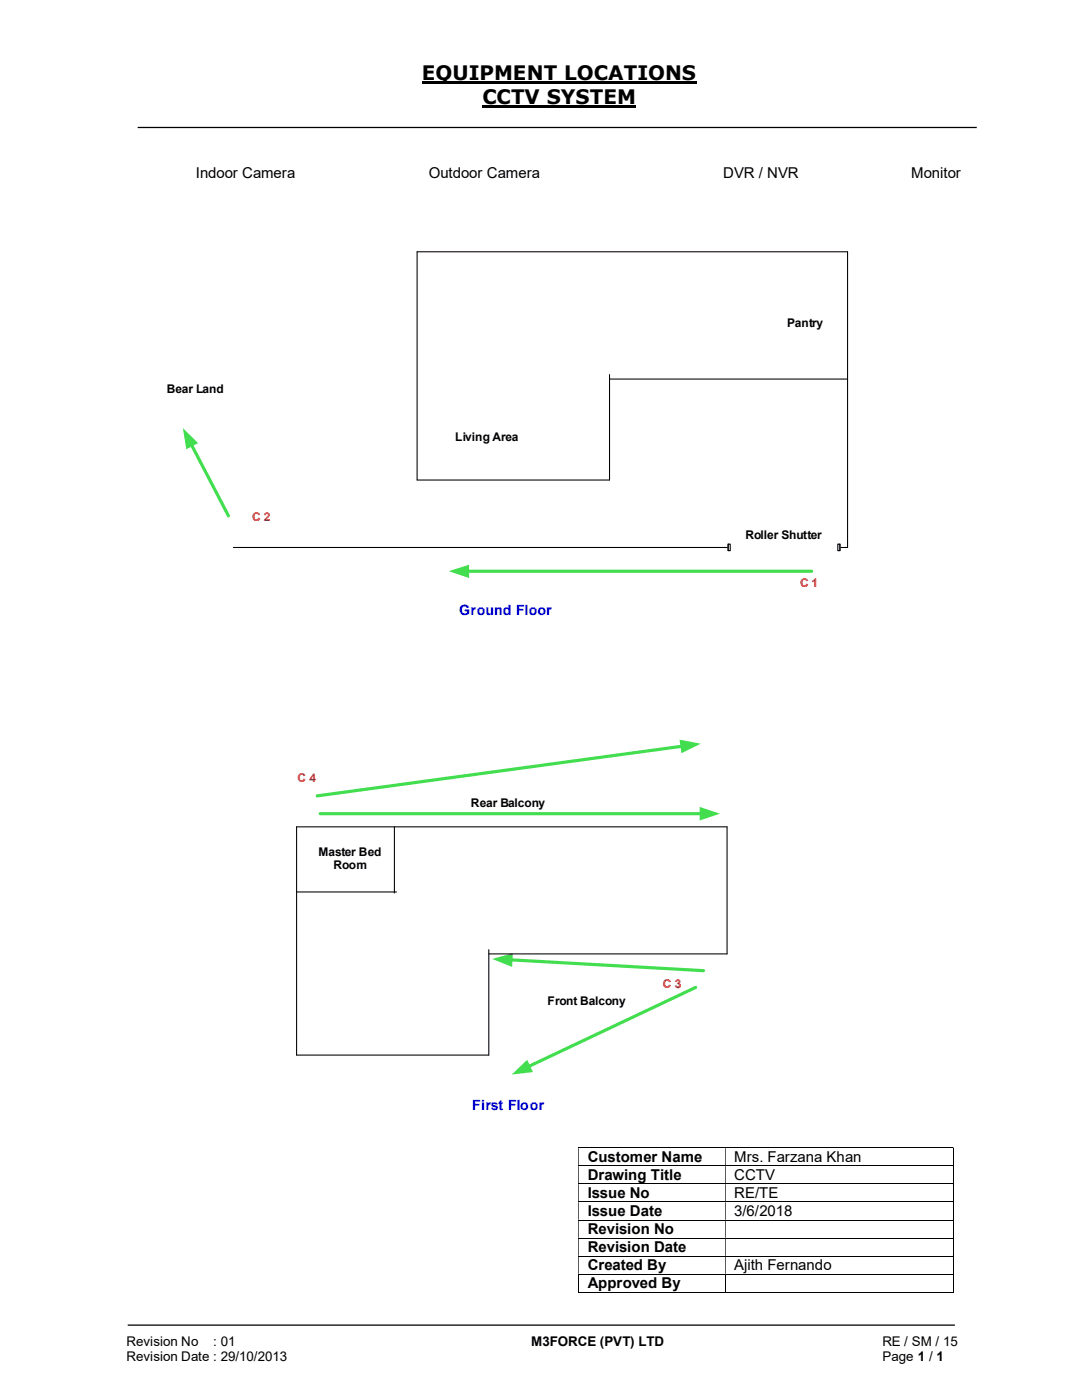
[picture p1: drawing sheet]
<svg xmlns="http://www.w3.org/2000/svg" width="216mm" height="279mm" viewBox="0 0 216 279" stroke-linecap="round" stroke-linejoin="round" font-family="sans-serif">
<path d="M84.2 16.4h54.8M96.3 21.3h30.7" fill="none" stroke="#000" stroke-width=".42"/>
<path d="M27.5 25.4h167.4M25.5 264.5h165" fill="none" stroke="#000" stroke-width=".25"/>
<path d="M169.1 50.2h-85.9v45.6h38.4" fill="none" stroke="#000" stroke-width=".21"/>
<path d="M93.3 114h68.7" fill="none" stroke="#43de4f" stroke-width=".64"/>
<path d="M89.5 114l4.1-1.3v2.7z" fill="#43de4f"/>
<path d="M38.2 88.7l7.4 14.3" fill="none" stroke="#43de4f" stroke-width=".64"/>
<path d="M36.5 85.4l3 3-2.3 1.3z" fill="#43de4f"/>
<path d="M169.1 50.2v59.1h-122.5M121.6 75.6h47.5M121.6 74.8v21" fill="none" stroke="#000" stroke-width=".21"/>
<path d="M145.3 108.5h22.3v1.4h-22.3z" fill="#fff"/>
<path d="M145.3 108.5h22.3v1.4h-22.3z" fill="none" stroke="#fff" stroke-width=".21"/>
<path d="M167.2 108.6v1.3h.4v-1.3zM145.3 108.6h.4v1.3h-.4z" fill-rule="evenodd" fill="#fff"/>
<path d="M145.3 108.6h.4v1.3h-.4zM145.3 108.6v1.3M167.2 108.6h.4v1.3h-.4zM167.6 108.6v1.3M145.1 165h-85.9v45.6h38.3" fill="none" stroke="#000" stroke-width=".21"/>
<path d="M101.9 191.6l38.5 2.1" fill="none" stroke="#43de4f" stroke-width=".64"/>
<path d="M98.2 191.4l4.1-1.2-.1 2.8z" fill="#43de4f"/>
<path d="M138.8 197.1l-33.3 15.8" fill="none" stroke="#43de4f" stroke-width=".64"/>
<path d="M102.1 214.5l3.1-3 1.1 2.5z" fill="#43de4f"/>
<path d="M59.2 178h19.9M78.7 165v13.2M145.1 165v25.4h-47.6M97.5 189.5v21.1" fill="none" stroke="#000" stroke-width=".21"/>
<path d="M63.9 162.4h76.1" fill="none" stroke="#43de4f" stroke-width=".64"/>
<path d="M139.6 161l4.1 1.4-4.1 1.3z" fill="#43de4f"/>
<path d="M136.1 148.9l-72.8 9.9" fill="none" stroke="#43de4f" stroke-width=".64"/>
<path d="M135.6 147.6l4.2 .8-3.8 1.9z" fill="#43de4f"/>
<g fill="none" stroke="#000" stroke-width=".2">
<path d="M115.4 229.1h74.7M115.4 232.7h74.7M115.4 236.3h74.7M115.4 239.9h74.7M190.2 229.2v3.4M190.2 232.7v3.5M190.2 236.3v3.5M190.2 239.9v3.5M115.4 243.5h74.7M115.4 247.1h74.7M115.4 250.7h74.7M115.4 254.3h74.7"/>
<path d="M115.4 257.9h29.3M115.5 254.4v3.6M144.8 254.4v3.6M144.8 257.9h45.3M190.2 243.6v3.4M190.2 247.1v3.5M190.2 250.8v3.4M190.2 254.4v3.6"/>
</g>
<g fill="#000">
<path d="M190.1 229h.2v.2h-.2zM115.4 229.2h.1v3.4h-.1zM144.7 229.2h.1v3.4h-.1z" fill-rule="evenodd"/>
<path d="M190.1 232.6h.2v.1h-.2zM115.4 232.7h.1v3.5h-.1zM144.7 232.7h.1v3.5h-.1z" fill-rule="evenodd"/>
<path d="M190.1 236.2h.2v.1h-.2zM115.4 236.3h.1v3.5h-.1zM144.7 236.3h.1v3.5h-.1z" fill-rule="evenodd"/>
<path d="M190.1 239.8h.2v.1h-.2zM115.4 239.9h.1v3.5h-.1zM144.7 239.9h.1v3.5h-.1z" fill-rule="evenodd"/>
<path d="M190.1 243.4h.2v.2h-.2zM115.4 243.6h.1v3.4h-.1zM144.7 243.6h.1v3.4h-.1z" fill-rule="evenodd"/>
<path d="M190.1 247h.2v.1h-.2zM115.4 247.1h.1v3.5h-.1zM144.7 247.1h.1v3.5h-.1z" fill-rule="evenodd"/>
<path d="M190.1 250.6h.2v.2h-.2zM115.4 250.8h.1v3.4h-.1zM144.7 250.8h.1v3.4h-.1z" fill-rule="evenodd"/>
</g>
<path d="M190.1 254.2h.2v.2h-.2zM190.1 257.9h.2v.1h-.2z" fill="#000"/>
<g font-size="4">
<text x="84.2" y="16">EQUIPMENT LOCATIONS</text>
<text x="96.3" y="20.8">CCTV SYSTEM</text>
</g>
<g font-size="3">
<text x="39.1" y="35.5">Indoor Camera</text>
<text x="85.6" y="35.5">Outdoor Camera</text>
<text x="144.3" y="35.5">DVR / NVR</text>
<text x="181.8" y="35.5">Monitor</text>
<text x="117.3" y="231.9">Customer Name</text>
<text x="146.5" y="231.9">Mrs. Farzana Khan</text>
<text x="117.3" y="235.5">Drawing Title</text>
<text x="117.3" y="239.1">Issue No</text>
<text x="146.5" y="235.5">CCTV</text>
<text x="146.5" y="239.1">RE/TE</text>
<text x="117.3" y="242.7">Issue Date</text>
<text x="146.5" y="242.7">3/6/2018</text>
<text x="117.3" y="246.3">Revision No</text>
<text x="117.3" y="249.9">Revision Date</text>
<text x="117.3" y="253.5">Created By</text>
<text x="117.3" y="257.1">Approved By</text>
<text x="146.5" y="253.5">Ajith Fernando</text>
</g>
<g font-size="2.8" fill="#00c">
<text x="91.7" y="122.6">Ground Floor</text>
<text x="94.2" y="221.6">First Floor</text>
</g>
<g font-size="2.7">
<text x="25.2" y="268.7">Revision No</text>
<text x="42.6" y="268.7">: 01</text>
<text x="106" y="268.7">M3FORCE (PVT) LTD</text>
<text x="176.1" y="268.7">RE / SM / 15</text>
<text x="25.2" y="271.7">Revision Date : 29/10/2013</text>
<text x="176.1" y="271.7">Page 1 / 1</text>
</g>
<g font-size="2.4">
<text x="157.1" y="65.2">Pantry</text>
<text x="33.3" y="78.4">Bear Land</text>
<text x="90.8" y="88">Living Area</text>
<text x="148.8" y="107.7">Roller Shutter</text>
<text x="94" y="161.1">Rear Balcony</text>
<text x="63.6" y="170.8">Master Bed</text>
<text x="66.5" y="173.5">Room</text>
<text x="109.2" y="200.6">Front Balcony</text>
</g>
<g font-size="2.4" fill="#c00000">
<text x="50.3" y="104.1">C 2</text>
<text x="159.6" y="117.1">C 1</text>
<text x="59.4" y="156.1">C 4</text>
<text x="132.3" y="197.2">C 3</text>
</g>
</svg>
